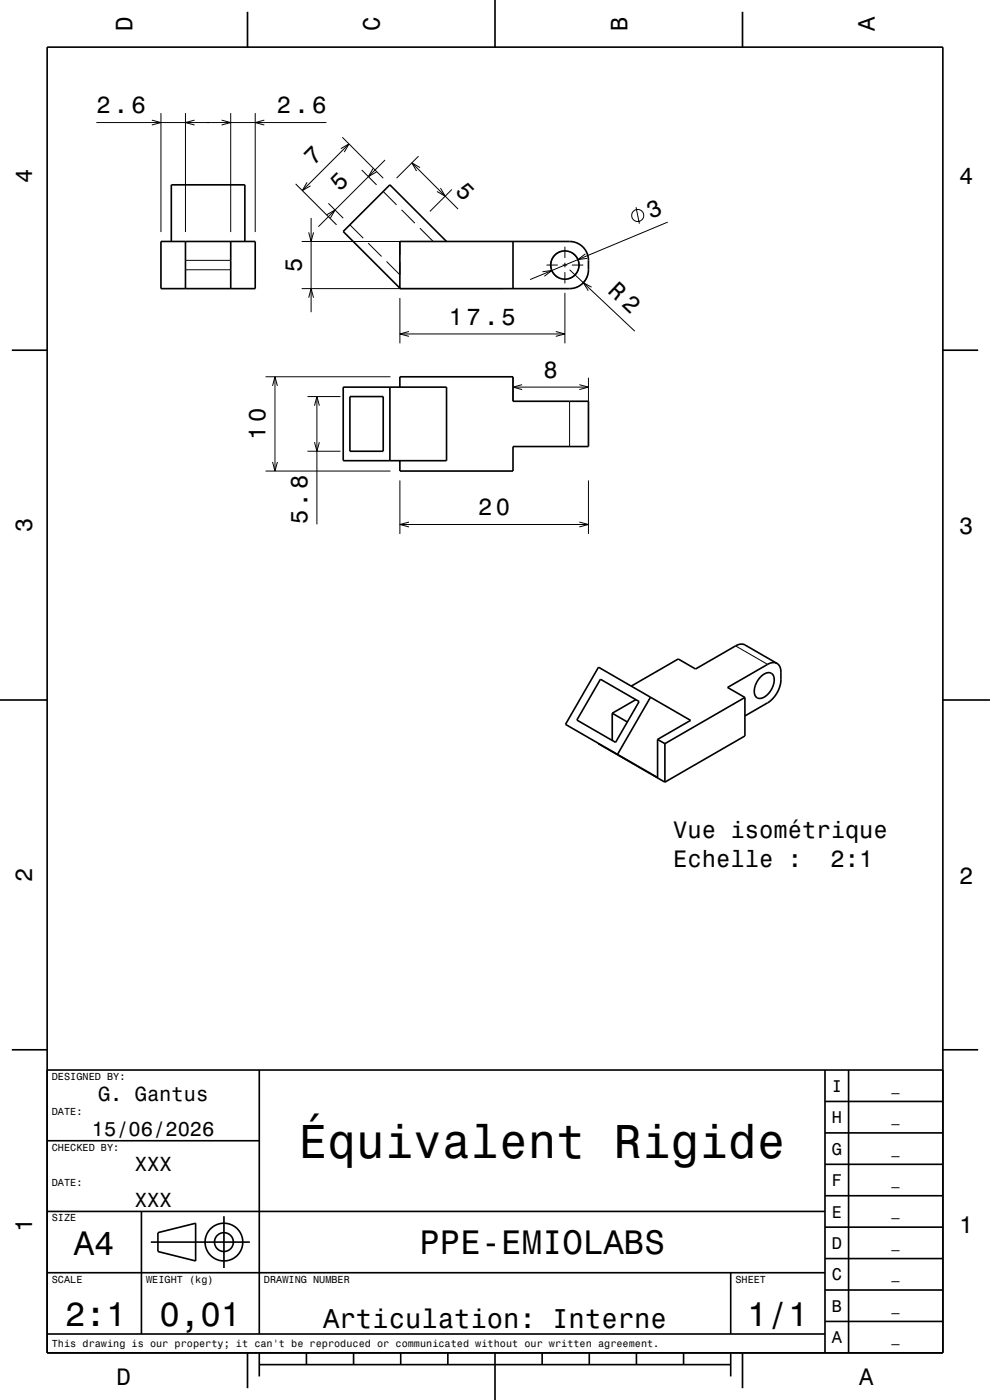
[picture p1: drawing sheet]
<svg xmlns="http://www.w3.org/2000/svg" width="210mm" height="297mm" viewBox="0 0 210 297" stroke-linecap="round" stroke-linejoin="round" font-family="sans-serif">
<g fill="none" stroke="#000" stroke-width=".21">
<path d="M20.4 26h48.8M32.2 25.5l1.9 .5-1.9 .5M34.1 24v25.2M39.3 24v25.2M41.3 25.5l-2 .5 2 .5M47 25.5l1.9 .5-1.9 .5M48.9 24v25.2M54.1 24v25.2M56.1 25.5l-2 .5 2 .5M62.7 39l8.7 8.7M65.1 38.7l-1 1.7 1.8-1M72.3 31.5l1.7-1-1 1.8"/>
<path d="M72.6 29.1l8.7 8.7M74 30.5l-9.9 9.9M76.7 36.1l3.2 3.1M79.1 35.7l-1 1.8 1.8-1M81.7 33.9l-14.2 14.2M87.4 34.5l9.8 9.8M88.8 33.1l-4.7 4.7M89.1 35.5l-1.7-1 1 1.8M93.4 39.9l1 1.7-1.7-1M39.3 57.2h9.6M39.3 55.2h9.6M64 51.2h42.8"/>
<path d="M65.5 49.3l.5 1.9 .5-1.9M66 46.2v20M69.3 45.5l1.8-1-1 1.8M69.7 43.1l3.1 3.2M74.2 47.7l2.8 2.8M78.1 51.6l2.8 2.8M81.3 40.6l2.8 2.9M82 55.5l2.8 2.8v-2.8M84.8 51.2v2.8M85.2 44.5l2.8 2.8M89.1 48.4l2.8 2.8M95.8 40.2l-4.6 4.7"/>
<path d="M115.1 57.7l2-.3-1.6 1.2M115.9 56.2h2.4M119.2 53.3a3 3 0 0 0-2.3 2.5 3 3 0 0 0 1.5 3.1M119.3 56.2h1M119.8 52.3v2.4M119.8 55.7v1M119.8 57.7v2.4M120.8 57.2l13.9 13.1M121.3 53.6a3 3 0 0 1 1.5 3.1 3 3 0 0 1-2.4 2.5M121.3 56.2h2.4M124.2 53.9l-1.6 1.2 2-.3M124.7 58.2l-.4 1-.6 .8"/>
<path d="M134.9 44l.7 3.5M141.6 47.1l-29.2 12.2M56.3 79.9h26.5M58.3 79.9v20M64 61.2h42.8M65.5 63.2l.5-2 .5 2M84.8 63.2v9.6M84.8 70.8h35M86.8 70.3l-2 .5 2 .6M117.9 70.3l1.9 .5-1.9 .6M119.8 62.1v10.7M125.5 60.9l-1.8-.9 1.1 1.7"/>
<path d="M56.3 99.9h26.5M57.8 98l.5 1.9 .5-1.9M57.8 81.9l.5-2 .5 2M65.2 95.7h7M65.2 84.1h7M66.7 86.1l.5-2 .5 2M66.7 93.8l.5 1.9 .5-1.9M67.2 84.1v27.1M108.8 80.1v5M108.8 82.1h16M110.8 81.6l-2 .5 2 .5M120.8 85.1v9.6"/>
<path d="M122.9 81.6l1.9 .5-1.9 .5M124.8 80.1v5M84.8 101.9v11.4M84.8 111.3h40M86.8 110.8l-2 .5 2 .5M122.9 110.8l1.9 .5-1.9 .5M124.8 101.9v11.4M156 137l6.8 3.9"/>
<circle cx="135.3" cy="45.7" r="1.28"/>
</g>
<g fill="none" stroke="#000" stroke-width=".35">
<path d="M10 10h190v277h-190zM52.5 2.5v7.5M105 0v10M157.5 2.5v7.5M34.1 51.2h20v10h-20zM36.3 51.2v-12h15.6v12M39.3 51.2v10M48.9 51.2v10M84.8 51.2h36a4 4 0 0 1 4 4v2a4 4 0 0 1-4 4h-36zM94.7 51.2l-12-12-9.9 9.9 12 12M108.8 51.2v10M2.5 74.3h7.5"/>
<path d="M200 74.3h7.5M72.8 82.1h21.9v15.6h-21.9zM74.2 84.1h7.1v11.6h-7.1zM82.7 82.1v15.6M84.8 82.1v-2.2h24v5.2h16v9.6h-16v5.2h-24v-2.2M0 148.5h10M126.9 157.7l14.1 8.2M127 141.5l19.5 11.3-7 4.1v8l-19.5-11.2zM127.4 144.1l8.2 4.7-5 8.7-8.2-4.7zM129.9 151.3v5.8M129.9 151.3l3.2 1.9M134.9 148.4l-5 2.9"/>
<path d="M138 147.9l-7 12.1M139.5 156.9l1.5 .9M141 157.8v8.1M158 148v8.1l-17 9.8M158 148l-17 9.8M161.3 143.6a1.75 1.75 0 0 1 2.6-.5 3.8 3.8 0 0 1-1.3 4.5 1.45 1.45 0 0 1-2.4-.1 4 4 0 0 1 1.1-3.9zM164.8 140.7l.5 .5 .3 .6 .1 2.4a6.3 6.3 0 0 1-2.9 4.9l-4.8 2.8M164.8 140.7l-6.8-3.9-1-.1-.9 .3-8.6 4.9-3.6-2.1-10 5.8M164.8 140.7l-.9-.1-.8 .2-8.8 5 3.7 2.2M200 148.5h10M2.5 222.7h7.5M10 227h190"/>
<path d="M55 227v56M175 233.7h25M175 227v60M180 227v60M200 222.7h7.5M10 257h165M10 242h45M30 257v26M47.5 258v11M175 253.7h25M175 247h25M175 240.3h25"/>
<path d="M10 270h165M32 263.5h21M33.5 261.5l8-2v8l-8-2zM155 270v13M175 273.7h25M175 267h25M175 260.3h25M10 283h165M52.5 287v7.5M55 289.5h100M55 287v5M65 287v2.5"/>
<path d="M75 287v2.5M85 287v2.5M95 287v2.5M105 287v10M115 287v2.5M125 287v2.5M135 287v2.5M145 287v2.5M155 287v5M157.5 287v7.5M175 280.3h25"/>
<circle cx="119.8" cy="56.2" r="3"/>
<circle cx="47.5" cy="263.5" r="2"/>
<circle cx="47.5" cy="263.5" r="4"/>
</g>
<text font-size="10.1" x="63.4" y="245.7">Équivalent Rigide</text>
<g font-size="7.2">
<text x="15.7" y="266.3">A4</text>
<text x="89" y="266.1">PPE-EMIOLABS</text>
<text x="13.8" y="281.3">2:1</text>
<text x="33.8" y="281.3">0,01</text>
<text x="158.5" y="281.3">1/1</text>
</g>
<text font-size="5.8" x="68.6" y="281.6">Articulation: Interne</text>
<g font-size="5.1">
<text x="66.6" y="35.1" transform="rotate(-45 66.6 35.1)">7</text>
<text x="72.1" y="40.7" transform="rotate(-45 72.1 40.7)">5</text>
<text x="96.4" y="40.8" transform="rotate(45 96.4 40.8)">5</text>
<text x="128.7" y="61.9" transform="rotate(43 128.7 61.9)">R 2</text>
</g>
<g font-size="5">
<text x="28.1" y="6.5" transform="rotate(-90 28.1 6.5)">D</text>
<text x="80.6" y="6.5" transform="rotate(-90 80.6 6.5)">C</text>
<text x="133.1" y="6.5" transform="rotate(-90 133.1 6.5)">B</text>
<text x="185.6" y="6.5" transform="rotate(-90 185.6 6.5)">A</text>
<text x="20.4" y="24">2.6</text>
<text x="58.7" y="24">2.6</text>
<text x="6.8" y="38.7" transform="rotate(-90 6.8 38.7)">4</text>
<text x="203.5" y="39">4</text>
<text x="138.1" y="46.5" transform="rotate(-23 138.1 46.5)">3</text>
<text x="64" y="57.7" transform="rotate(-90 64 57.7)">5</text>
<text x="95.2" y="68.8">17.5</text>
<text x="115.3" y="80.1">8</text>
<text x="56.3" y="93.3" transform="rotate(-90 56.3 93.3)">10</text>
<text x="6.8" y="112.9" transform="rotate(-90 6.8 112.9)">3</text>
<text x="65.2" y="111.2" transform="rotate(-90 65.2 111.2)">5.8</text>
<text x="101.4" y="109.3">20</text>
<text x="203.5" y="113.2">3</text>
<text x="142.8" y="177.8">Vue isométrique</text>
<text x="142.8" y="183.8">Echelle :</text>
<text x="176.2" y="183.8">2:1</text>
<text x="6.8" y="187.1" transform="rotate(-90 6.8 187.1)">2</text>
<text x="203.5" y="187.4">2</text>
<text x="6.8" y="261.3" transform="rotate(-90 6.8 261.3)">1</text>
<text x="203.5" y="261.6">1</text>
<text x="24.7" y="293.8">D</text>
<text x="182.2" y="293.8">A</text>
</g>
<g font-size="4.3">
<text x="20.8" y="233.5">G. Gantus</text>
<text x="19.5" y="241">15/06/2026</text>
<text x="28.6" y="248.5">XXX</text>
<text x="28.6" y="256">XXX</text>
</g>
<g font-size="3.6">
<text x="176.4" y="231.6">I</text>
<text x="176.4" y="238.3">H</text>
<text x="176.4" y="245">G</text>
<text x="176.4" y="251.6">F</text>
<text x="176.4" y="258.3">E</text>
<text x="176.4" y="265">D</text>
<text x="176.4" y="271.6">C</text>
<text x="176.4" y="278.3">B</text>
<text x="176.4" y="285">A</text>
</g>
<g font-size="2.9">
<text x="189.1" y="231.4">_</text>
<text x="189.1" y="238">_</text>
<text x="189.1" y="244.7">_</text>
<text x="189.1" y="251.4">_</text>
<text x="189.1" y="258">_</text>
<text x="189.1" y="264.7">_</text>
<text x="189.1" y="271.4">_</text>
<text x="189.1" y="278">_</text>
<text x="189.1" y="284.7">_</text>
</g>
<g font-size="2.2">
<text x="11" y="229.1">DESIGNED BY:</text>
<text x="11" y="236.6">DATE:</text>
<text x="11" y="244.1">CHECKED BY:</text>
<text x="11" y="251.6">DATE:</text>
<text x="11" y="259.1">SIZE</text>
<text x="11" y="272.1">SCALE</text>
<text x="31" y="272.1">WEIGHT (kg)</text>
<text x="56" y="272.1">DRAWING NUMBER</text>
<text x="156" y="272.1">SHEET</text>
<text x="11" y="285.8">This drawing is our property; it can't be reproduced or communicated without our written agreement.</text>
</g>
</svg>
